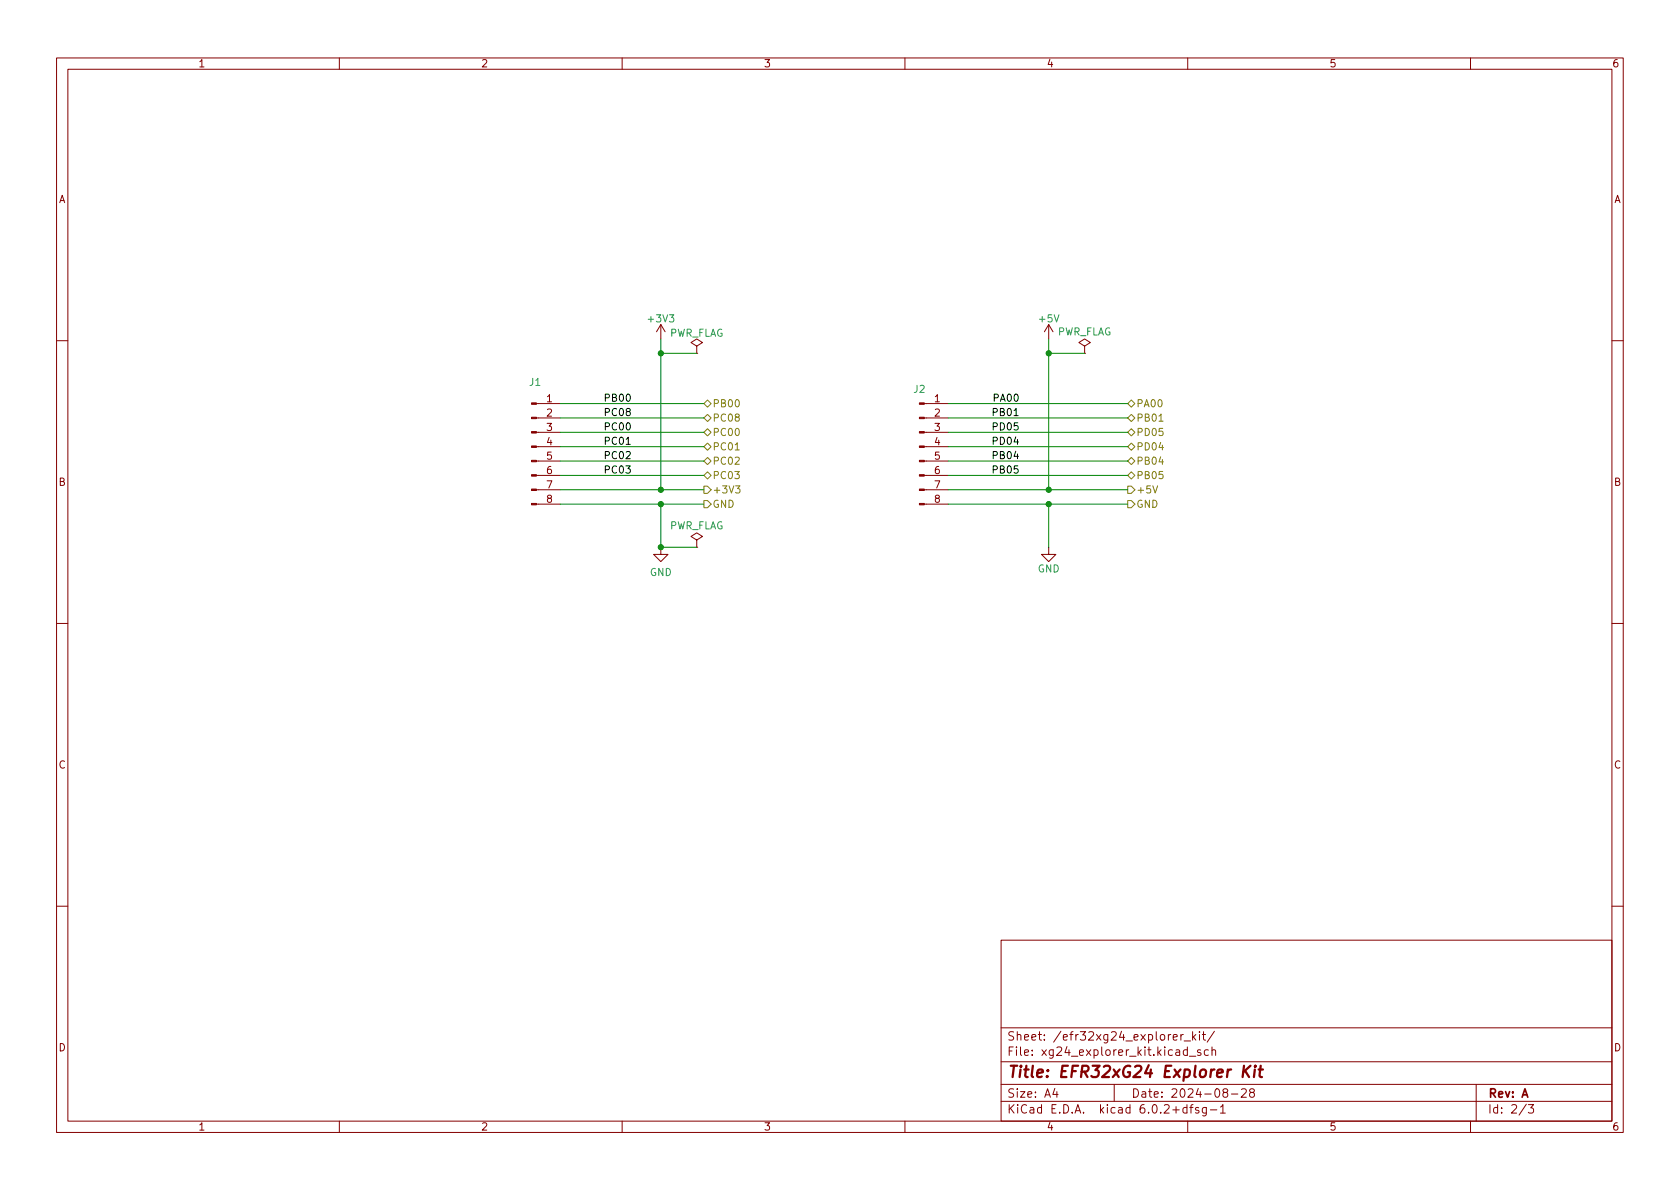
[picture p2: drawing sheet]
<svg xmlns="http://www.w3.org/2000/svg" width="297mm" height="210mm" viewBox="0 0 297 210" stroke-linecap="round" stroke-linejoin="round" font-family="sans-serif">
<g fill="none" stroke="#840000" stroke-width=".18">
<path d="M10 10.2h277v190.1h-277zM12 12.2h273v186.1h-273zM60 10.2v2M110 10.2v2M160 10.2v2M210 10.2v2M260 10.2v2M116.8 57.4l-.7 1.3M116.8 57.4v2.5M116.8 57.4l.8 1.3M185.4 57.4l-.7 1.3M185.4 57.4v2.5"/>
<path d="M185.4 57.4l.8 1.3M10 60.2h2M94.8 79h4.3M94.8 76.4h4.3M94.8 73.9h4.3M94.8 71.4h4.3M123.2 61.2l1-.6-1-.7-1 .7 1 .6v1.3M123.2 62.5h.1M163.4 79h4.2M163.4 76.4h4.2M163.4 73.9h4.2M163.4 71.4h4.2"/>
<path d="M191.8 61.2l1-.6-1-.7-1 .7 1 .6v1.3M191.8 62.5h.1M285 60.2h2M94.8 89.1h4.3M94.8 86.6h4.3M94.8 84.1h4.3M94.8 81.5h4.3M116.8 96.8v1.2h1.3l-1.3 1.3-1.2-1.3h1.2M123.2 95.5l1-.6-1-.7-1 .7 1 .6v1.3M123.2 96.8h.1M163.4 89.1h4.2M163.4 86.6h4.2"/>
<path d="M163.4 84.1h4.2M163.4 81.5h4.2M185.4 96.8v1.2h1.3l-1.3 1.3-1.3-1.3h1.3M10 110.2h2M285 110.2h2M10 160.2h2M177 166.3h108v32h-108zM285 160.2h2M60 198.3v2M110 198.3v2M160 198.3v2M177 194.8h108"/>
<path d="M177 191.8h108M177 187.8h108M177 181.8h108M186.5 192.5l-.4 1h1M186.9 193v1M197 191.8v3M207.4 183.4l.7-.1v-.3l-.5-.1-.2 .2 .1 .8h.6M208.8 182.9v1M209.2 182.9l-.3 .1-.1 .2M209.4 184.1h1.1M209.9 195.9l-.5-.1-.3 .3v.4l.2 .3h.6M209.9 195.3v1.5"/>
<path d="M209.9 185.7l-.4-.1-.3 .3v.4l.2 .3h.5M209.9 185.1v1.5M210 198.3v2M210.3 186.8h1.1M210.4 195.8h.5M210.9 182.4v1.5M210.9 195.3l-.3 .2v1.3M211 183.4l.4 .5M211.4 182.9l-.5 .6M211.9 195.9l-.3-.1-.2 .2v.3l.5 .1v.4h-.5M212.1 182.4v.2M212.1 182.9v1"/>
<path d="M212.3 185.7l-.4-.1-.2 .2 .1 .3 .5 .1v.4h-.6M212.6 182.9h.5M212.8 182.4v1.3l.3 .2M213.3 195.8v1.2l-.3 .3h-.4M213.3 195.9l-.4-.1-.3 .3v.4l.1 .3h.6M213.6 185.7l-.4-.1-.3 .3v.4l.2 .3h.5M214 196.3h1.1M214.3 185.8l.2-.2 .4 .1v.9M214.3 185.1v1.5M214.7 182.4l-1.3 1.9M215.8 195.8l.4-.5v1.5M215.8 196.8h.8"/>
<path d="M216.5 193.2l-.3-.3 .1-.2 .2-.2 .4 .1 .2 .2-.1 .2-.6 .2-.2 .3 .1 .4 .2 .1h.4l.2-.3-.1-.4-.2-.1M217.7 193.5h1.2M219.5 192.7l.6-.2 .2 .2 .1 .3-1 1h1M221.2 193.2l-.3-.3 .1-.2 .2-.2 .4 .1 .2 .2-.1 .2-.6 .2-.2 .3 .1 .4 .2 .1h.4l.2-.3-.1-.4-.2-.1M260 198.3v2M261 191.8v6.5M269.9 195.3l-1.3 1.9M270.2 195.3h1l-.6 .6 .5 .1v.7l-.2 .1h-.5l-.2-.1"/>
</g>
<path d="M220 188.5l-.3 2M220.1 189.3l.7 1.2M221.1 188.5l-1.3 1.1M221.9 189.1l-.2 1.4M222 188.5l-.2 .1 .1 .1 .1-.1v-.1l-.1 .2M222.5 189.1h.8M222.9 188.5l-.2 1.7 .1 .2 .3 .1" fill="none" stroke="#840000" stroke-width=".4"/>
<g fill="#840000" stroke="#840000" stroke-width=".18">
<path d="M162.6 89h.8v.3h-.8z"/>
<path d="M162.6 86.5h.8v.2h-.8z"/>
<path d="M162.6 83.9h.8v.3h-.8z"/>
<path d="M162.6 81.4h.8v.3h-.8z"/>
<path d="M162.6 78.9h.8v.2h-.8z"/>
<path d="M162.6 76.3h.8v.3h-.8z"/>
<path d="M162.6 73.8h.8v.2h-.8z"/>
<path d="M162.6 71.2h.8v.3h-.8z"/>
<path d="M94 89h.8v.3h-.8z"/>
<path d="M94 86.5h.8v.2h-.8z"/>
<path d="M94 83.9h.8v.3h-.8z"/>
<path d="M94 81.4h.8v.3h-.8z"/>
<path d="M94 78.9h.8v.2h-.8z"/>
<path d="M94 76.3h.8v.3h-.8z"/>
<path d="M94 73.8h.8v.2h-.8z"/>
<path d="M94 71.2h.8v.3h-.8z"/>
</g>
<g fill="none" stroke="#848400" stroke-width=".18">
<path d="M124.5 73.9l.6-.6 .6 .6-.6 .6zM124.5 71.4l.6-.7 .6 .7-.6 .6zM124.5 76.4l.6-.6 .6 .6-.6 .7zM124.5 79l.6-.6 .6 .6-.6 .6zM130 79.6h.7M199.4 76.4l.6-.6 .7 .6-.7 .7zM199.4 73.9l.6-.6 .7 .6-.7 .6zM199.4 71.4l.6-.7 .7 .7-.7 .6zM199.4 79l.6-.6 .7 .6-.7 .6zM204.9 74.5h.7M124.5 88.5h.6l.6 .6-.6 .7h-.6zM124.5 86h.6l.6 .6-.6 .6h-.6z"/>
<path d="M124.5 84.1l.6-.7 .6 .7-.6 .6zM124.5 81.5l.6-.6 .6 .6-.6 .7zM130 85.9h.8l-.4 .5 .4 .1v.6l-.2 .1-.6-.1M199.4 84.1l.6-.7 .7 .7-.7 .6zM199.4 88.5h.6l.7 .6-.7 .7h-.6zM199.4 81.5l.6-.6 .7 .6-.7 .7zM199.4 86h.6l.7 .6-.7 .6h-.6zM203.8 85.9l.5 1.3 .4-1.3"/>
</g>
<g fill="none" stroke="#008400" stroke-width=".18">
<path d="M116.8 59.9v26.7M185.4 59.9v26.7M99.1 71.4h25.4M99.1 79h25.4M99.1 73.9h25.4M99.1 76.4h25.4M116.8 62.5h6.4M167.6 71.4h31.8M167.6 79h31.8M167.6 73.9h31.8M167.6 76.4h31.8M185.4 62.5h6.4"/>
<path d="M99.1 86.6h25.4M99.1 89.1h25.4M99.1 81.5h25.4M99.1 84.1h25.4M116.8 89.1v7.7h6.4M167.6 86.6h31.8M167.6 89.1h31.8M167.6 81.5h31.8M167.6 84.1h31.8M185.4 89.1v7.7"/>
</g>
<g fill="#008400" stroke="#008400" stroke-width=".18">
<circle cx="185.4" cy="86.6" r=".46"/>
<circle cx="185.4" cy="62.5" r=".46"/>
<circle cx="185.4" cy="89.1" r=".46"/>
<circle cx="116.8" cy="86.6" r=".46"/>
<circle cx="116.8" cy="62.5" r=".46"/>
<circle cx="116.8" cy="89.1" r=".46"/>
<circle cx="116.8" cy="96.8" r=".46"/>
</g>
<text font-size="2.8" fill="#840000" x="178" y="190.6">Title: EFR32xG24 Explorer Kit</text>
<g font-size="2.1" fill="#840000">
<text x="178" y="184">Sheet: /efr32xg24_explorer_kit/</text>
<text x="178" y="186.7">File: xg24_explorer_kit.kicad_sch</text>
<text x="178" y="196.9">KiCad E.D.A. kicad 6.0.2+dfsg-1</text>
<text x="178" y="194.1">Size: A4</text>
<text x="200" y="194.1">Date: 2024-08-28</text>
<text x="263" y="194.1">Rev: A</text>
<text x="263" y="196.9">Id: 2/3</text>
</g>
<g font-size="1.8" fill="#840000">
<text x="35" y="11.9">1</text>
<text x="85" y="11.9">2</text>
<text x="135" y="11.9">3</text>
<text x="185" y="11.9">4</text>
<text x="235" y="11.9">5</text>
<text x="285" y="11.9">6</text>
<text x="10.3" y="35.9">A</text>
<text x="285.3" y="35.9">A</text>
<text x="96.7" y="71.1">1</text>
<text x="165.2" y="71.1">1</text>
<text x="96.7" y="73.7">2</text>
<text x="96.7" y="76.2">3</text>
<text x="165.2" y="73.7">2</text>
<text x="165.2" y="76.2">3</text>
<text x="96.7" y="78.7">4</text>
<text x="96.7" y="81.3">5</text>
<text x="96.7" y="83.8">6</text>
<text x="165.2" y="78.7">4</text>
<text x="165.2" y="81.3">5</text>
<text x="165.2" y="83.8">6</text>
<text x="10.3" y="85.9">B</text>
<text x="96.7" y="86.4">7</text>
<text x="96.7" y="88.9">8</text>
<text x="165.2" y="86.4">7</text>
<text x="165.2" y="88.9">8</text>
<text x="285.3" y="85.9">B</text>
<text x="10.3" y="135.9">C</text>
<text x="285.3" y="135.9">C</text>
<text x="10.3" y="185.9">D</text>
<text x="285.3" y="185.9">D</text>
<text x="35" y="199.9">1</text>
<text x="85" y="199.9">2</text>
<text x="135" y="199.9">3</text>
<text x="185" y="199.9">4</text>
<text x="235" y="199.9">5</text>
<text x="285" y="199.9">6</text>
</g>
<g font-size="1.8" fill="#008484">
<text x="114.8" y="57">+3V3</text>
<text x="118.2" y="59.5">PWR_FLAG</text>
<text x="183.8" y="57">+5V</text>
<text x="186.8" y="59.3">PWR_FLAG</text>
<text x="93.6" y="68.2">J1</text>
<text x="161.6" y="69.5">J2</text>
<text x="118.2" y="93.6">PWR_FLAG</text>
<text x="114.9" y="101.8">GND</text>
<text x="183.5" y="101.2">GND</text>
</g>
<g font-size="1.8">
<text x="107.3" y="71">PB00</text>
<text x="175.9" y="71">PA00</text>
<text x="107.3" y="76.1">PC00</text>
<text x="107.3" y="73.6">PC08</text>
<text x="175.9" y="73.6">PB01</text>
<text x="175.9" y="76.1">PD05</text>
<text x="107.3" y="83.7">PC03</text>
<text x="107.3" y="81.2">PC02</text>
<text x="107.3" y="78.6">PC01</text>
<text x="175.9" y="81.2">PB04</text>
<text x="175.9" y="83.7">PB05</text>
<text x="175.9" y="78.6">PD04</text>
</g>
<g font-size="1.8" fill="#848400">
<text x="125.9" y="74.5">PC08</text>
<text x="125.9" y="72">PB00</text>
<text x="125.9" y="77.1">PC00</text>
<text x="200.9" y="77.1">PD05</text>
<text x="200.9" y="74.5">PB01</text>
<text x="200.9" y="72">PA00</text>
<text x="125.9" y="82.2">PC02</text>
<text x="125.9" y="79.6">PC01</text>
<text x="200.9" y="79.6">PD04</text>
<text x="200.9" y="82.2">PB04</text>
<text x="125.9" y="89.8">GND</text>
<text x="125.9" y="87.2">+3V3</text>
<text x="125.9" y="84.7">PC03</text>
<text x="200.9" y="84.7">PB05</text>
<text x="200.9" y="89.8">GND</text>
<text x="200.9" y="87.2">+5V</text>
</g>
</svg>
